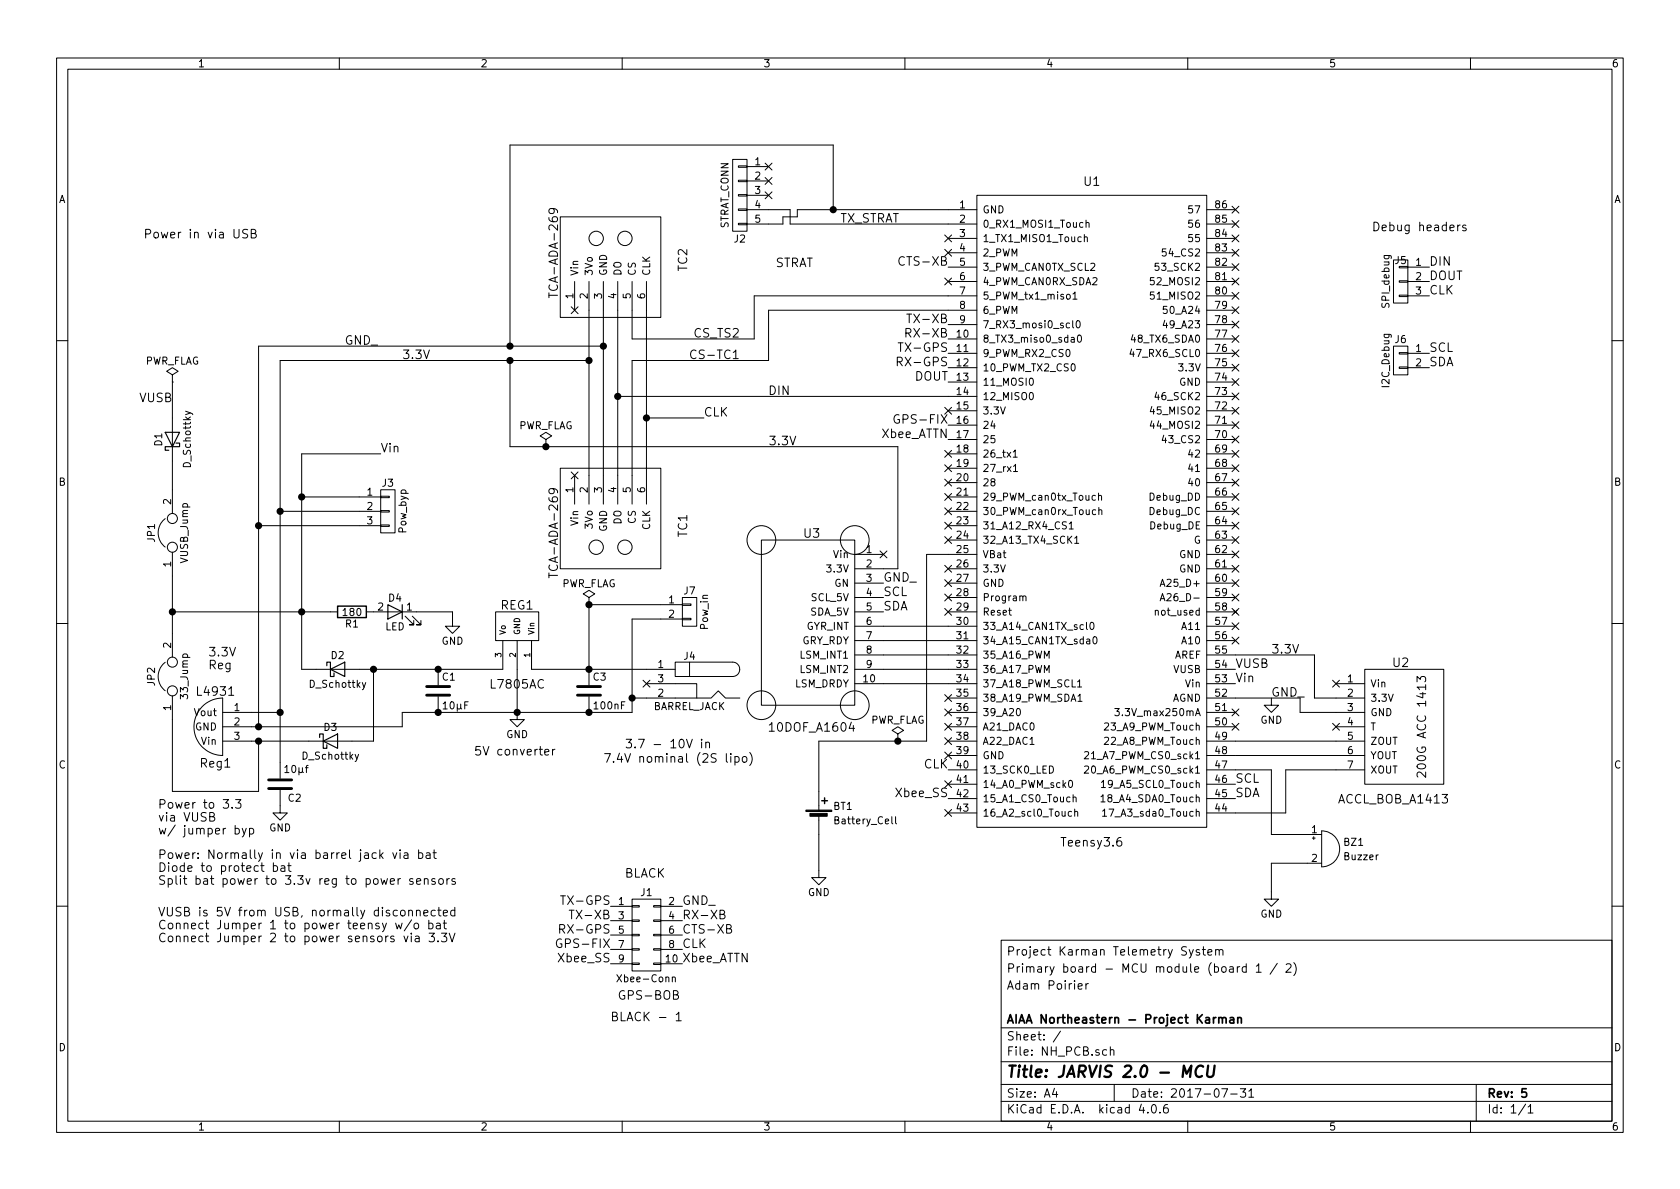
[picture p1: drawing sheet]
EESchema Schematic File Version 2
LIBS:NH_PCB-rescue
LIBS:power
LIBS:device
LIBS:transistors
LIBS:conn
LIBS:linear
LIBS:regul
LIBS:74xx
LIBS:cmos4000
LIBS:adc-dac
LIBS:memory
LIBS:xilinx
LIBS:microcontrollers
LIBS:dsp
LIBS:microchip
LIBS:analog_switches
LIBS:motorola
LIBS:texas
LIBS:intel
LIBS:audio
LIBS:interface
LIBS:digital-audio
LIBS:philips
LIBS:display
LIBS:cypress
LIBS:siliconi
LIBS:opto
LIBS:atmel
LIBS:contrib
LIBS:valves
LIBS:teensy
LIBS:adafruit_BOBs
LIBS:master_custom
LIBS:NH_PCB-cache
EELAYER 25 0
EELAYER END
$Descr A4 11693 8268
encoding utf-8
Sheet 1 1
Title "JARVIS 2.0 - MCU"
Date "2017-07-31"
Rev "5"
Comp "AIAA Northeastern - Project Karman"
Comment1 ""
Comment2 "Adam Poirier"
Comment3 "Primary board - MCU module (board 1 / 2)"
Comment4 "Project Karman Telemetry System "
$EndDescr
$Comp
L BARREL_JACK J4
U 1 1
P 4800 4750
F 0 "J4" H 4800 4945 50  0000 C CNN
F 1 "BARREL_JACK" H 4800 4595 50  0000 C CNN
F 2 "custom_master:BARREL_JACK_W_Header_Holes" H 4800 4750 50  0001 C CNN
F 3 "" H 4800 4750 50  0001 C CNN
	1    4800 4750
	-1   0    0    -1  
$EndComp
$Comp
L CONN_02X05 J1
U 1 1
P 4500 6500
F 0 "J1" H 4500 6800 50  0000 C CNN
F 1 "Xbee-Conn" H 4500 6200 50  0000 C CNN
F 2 "Connectors:IDC_Header_Straight_10pins" H 4500 5300 50  0001 C CNN
F 3 "" H 4500 5300 50  0001 C CNN
	1    4500 6500
	1    0    0    -1  
$EndComp
Text Notes 4250 7100 0    60   ~ 0
BLACK - 1
Text Notes 4300 6950 0    60   ~ 0
GPS-BOB
Text Notes 4350 6100 0    60   ~ 0
BLACK
Text Label 4250 6300 2    60   ~ 0
TX-GPS
Text Label 4750 6300 0    60   ~ 0
GND_
Text Label 4250 6400 2    60   ~ 0
TX-XB
Text Label 4750 6400 0    60   ~ 0
RX-XB
Text Label 4250 6500 2    60   ~ 0
RX-GPS
Text Label 4750 6500 0    60   ~ 0
CTS-XB
$Comp
L ACCL_BOB_A1413 U2
U 1 1
P 9700 5350
F 0 "U2" H 9650 6100 60  0000 C CNN
F 1 "ACCL_BOB_A1413" H 9700 5150 60  0000 C CNN
F 2 "adafruit_BOBs:Accel_BOB_A1413" H 9700 5350 60  0001 C CNN
F 3 "" H 9700 5350 60  0001 C CNN
	1    9700 5350
	-1   0    0    -1  
$EndComp
NoConn ~ 9300 5050
Text Notes 5400 1850 0    60   ~ 0
STRAT
Text Label 5850 1550 0    60   ~ 0
TX_STRAT
Text Label 6600 1850 2    60   ~ 0
CTS-XB
Text Label 5150 2350 2    60   ~ 0
CS_TS2
Text Label 6600 2250 2    60   ~ 0
TX-XB
Text Label 6600 2350 2    60   ~ 0
RX-XB
Text Label 6600 2450 2    60   ~ 0
TX-GPS
Text Label 6600 2550 2    60   ~ 0
RX-GPS
Text Label 5500 2750 2    60   ~ 0
DIN
Text Label 6600 2650 2    60   ~ 0
DOUT
Text Label 6600 5350 2    60   ~ 0
CLK
Text Label 8600 5550 0    60   ~ 0
SDA
Text Label 8600 5450 0    60   ~ 0
SCL
$Comp
L CONN_01X03 J5
U 1 1
P 9750 1950
F 0 "J5" H 9750 2100 50  0000 C CNN
F 1 "SPI_debug" V 9850 1950 50  0000 C CNN
F 2 "Pin_Headers:Pin_Header_Straight_1x03_Pitch2.54mm" H 9750 1950 50  0001 C CNN
F 3 "" H 9750 1950 50  0001 C CNN
	1    9750 1950
	-1   0    0    -1  
$EndComp
$Comp
L CONN_01X02 J6
U 1 1
P 9750 2500
F 0 "J6" H 9750 2650 50  0000 C CNN
F 1 "I2C_Debug" V 9850 2500 50  0000 C CNN
F 2 "Pin_Headers:Pin_Header_Straight_1x02_Pitch2.54mm" H 9750 2500 50  0001 C CNN
F 3 "" H 9750 2500 50  0001 C CNN
	1    9750 2500
	-1   0    0    -1  
$EndComp
Text Notes 9550 1600 0    60   ~ 0
Debug headers
Text Label 9950 1850 0    60   ~ 0
DIN
Text Label 9950 1950 0    60   ~ 0
DOUT
Text Label 9950 2450 0    60   ~ 0
SCL
Text Label 9950 2550 0    60   ~ 0
SDA
Text Notes 4350 5200 0    60   ~ 0
3.7 - 10V in
$Comp
L 10DOF_A1604 U3
U 1 1
P 5700 5000
F 0 "U3" H 5650 6300 60  0000 C CNN
F 1 "10DOF_A1604" H 5650 4950 60  0000 C CNN
F 2 "adafruit_BOBs:10DOF_BOB_ADA16014" H 5700 5000 60  0001 C CNN
F 3 "" H 5700 5000 60  0001 C CNN
	1    5700 5000
	1    0    0    -1  
$EndComp
$Comp
L TCA-ADA-269 TC2
U 1 1
P 4600 1750
F 0 "TC2" H 4550 1600 60  0000 C CNN
F 1 "TCA-ADA-269" H 4600 2500 60  0000 C CNN
F 2 "adafruit_BOBs:TCA_BOB_ADA269" H 4600 1750 60  0001 C CNN
F 3 "" H 4600 1750 60  0001 C CNN
	1    4600 1750
	0    -1   -1   0   
$EndComp
$Comp
L TCA-ADA-269 TC1
U 1 1
P 4600 3700
F 0 "TC1" H 4550 3550 60  0000 C CNN
F 1 "TCA-ADA-269" H 4600 4450 60  0000 C CNN
F 2 "adafruit_BOBs:TCA_BOB_ADA269" H 4600 3700 60  0001 C CNN
F 3 "" H 4600 3700 60  0001 C CNN
	1    4600 3700
	0    -1   1    0   
$EndComp
Text Label 5150 2500 2    60   ~ 0
CS-TC1
Text Label 6150 4150 0    60   ~ 0
SCL
Text Label 6150 4250 0    60   ~ 0
SDA
Text Label 6150 4050 0    60   ~ 0
GND_
Text Label 4900 2900 0    60   ~ 0
CLK
$Comp
L Teensy3.5 U1
U 1 1
P 7600 3550
F 0 "U1" H 7600 5850 60  0000 C CNN
F 1 "Teensy3.6" H 7600 1250 60  0000 C CNN
F 2 "Teensy:Teensy35_36" H 7600 3550 60  0001 C CNN
F 3 "" H 7600 3550 60  0000 C CNN
	1    7600 3550
	1    0    0    -1  
$EndComp
NoConn ~ 6150 3850
NoConn ~ 6600 1650
NoConn ~ 6600 1750
NoConn ~ 4500 4750
NoConn ~ 6600 3750
NoConn ~ 6600 3650
NoConn ~ 6600 3450
NoConn ~ 6600 1950
NoConn ~ 6600 3350
NoConn ~ 6600 3550
NoConn ~ 6600 4150
NoConn ~ 8600 2250
NoConn ~ 8600 3150
NoConn ~ 8600 2550
NoConn ~ 8600 2350
NoConn ~ 8600 2450
NoConn ~ 8600 2950
NoConn ~ 8600 3250
NoConn ~ 8600 2650
NoConn ~ 8600 3050
NoConn ~ 8600 2750
NoConn ~ 8600 2850
NoConn ~ 6600 3950
NoConn ~ 6600 4050
NoConn ~ 8600 2050
NoConn ~ 8600 1750
NoConn ~ 8600 1850
NoConn ~ 8600 1550
NoConn ~ 8600 1650
NoConn ~ 8600 1450
NoConn ~ 8600 1950
NoConn ~ 8600 2150
NoConn ~ 8600 3350
NoConn ~ 8600 3450
NoConn ~ 8600 3550
NoConn ~ 6600 3150
NoConn ~ 6600 5250
NoConn ~ 6600 5050
NoConn ~ 6600 4250
NoConn ~ 6600 5450
NoConn ~ 6600 5150
NoConn ~ 6600 4850
NoConn ~ 6600 4950
NoConn ~ 6600 5650
NoConn ~ 8600 4050
NoConn ~ 8600 4250
NoConn ~ 8600 3850
NoConn ~ 8600 4150
NoConn ~ 8600 4350
NoConn ~ 8600 3750
NoConn ~ 8600 3650
NoConn ~ 8600 3950
NoConn ~ 8600 4450
NoConn ~ 8600 5050
NoConn ~ 8600 4950
NoConn ~ 9300 4750
$Comp
L PWR_FLAG #FLG01
U 1 1
P 4100 4200
F 0 "#FLG01" H 4100 4275 50  0001 C CNN
F 1 "PWR_FLAG" H 4100 4350 50  0000 C CNN
F 2 "" H 4100 4200 50  0001 C CNN
F 3 "" H 4100 4200 50  0001 C CNN
	1    4100 4200
	1    0    0    -1  
$EndComp
Text Label 5350 3100 0    60   ~ 0
3.3V
NoConn ~ 4000 2150
NoConn ~ 4000 3300
Text Label 8850 4550 0    60   ~ 0
3.3V
$Comp
L D_Schottky D2
U 1 1
P 2350 4650
F 0 "D2" H 2350 4750 50  0000 C CNN
F 1 "D_Schottky" H 2350 4550 50  0000 C CNN
F 2 "Diodes_THT:Diode_DO-41_SOD81_Vertical_AnodeUp" H 2350 4650 50  0001 C CNN
F 3 "" H 2350 4650 50  0001 C CNN
	1    2350 4650
	1    0    0    -1  
$EndComp
$Comp
L D_Schottky D1
U 1 1
P 1200 3050
F 0 "D1" H 1200 3150 50  0000 C CNN
F 1 "D_Schottky" H 1200 2950 50  0000 C CNN
F 2 "Diodes_THT:Diode_DO-41_SOD81_Vertical_AnodeUp" H 1200 3050 50  0001 C CNN
F 3 "" H 1200 3050 50  0001 C CNN
	1    1200 3050
	0    -1   -1   0   
$EndComp
$Comp
L Jumper JP1
U 1 1
P 1200 3700
F 0 "JP1" H 1200 3850 50  0000 C CNN
F 1 "VUSB_Jump" H 1200 3620 50  0000 C CNN
F 2 "Pin_Headers:Pin_Header_Straight_1x02_Pitch2.54mm" H 1200 3700 50  0001 C CNN
F 3 "" H 1200 3700 50  0001 C CNN
	1    1200 3700
	0    -1   -1   0   
$EndComp
Text Label 8600 4650 0    60   ~ 0
VUSB
Text Label 8600 4750 0    60   ~ 0
Vin
Wire Wire Line
	9300 5150 8600 5150
Wire Wire Line
	9300 5250 8600 5250
Wire Wire Line
	9050 4850 9050 4950
Wire Wire Line
	9050 4950 9300 4950
Wire Wire Line
	9300 5350 8950 5350
Wire Wire Line
	8950 5350 8950 5650
Wire Wire Line
	8950 5650 8600 5650
Wire Wire Line
	4200 2150 4200 3300
Wire Wire Line
	4300 2150 4300 3300
Wire Wire Line
	4500 2150 4500 3300
Connection ~ 4200 2400
Wire Wire Line
	6600 2750 4300 2750
Connection ~ 4300 2750
Wire Wire Line
	4400 2500 5350 2500
Wire Wire Line
	5350 2500 5350 2150
Wire Wire Line
	5350 2150 6600 2150
Wire Wire Line
	4400 2350 5250 2350
Wire Wire Line
	5250 2350 5250 2050
Wire Wire Line
	5250 2050 6600 2050
Wire Wire Line
	4500 2900 4900 2900
Connection ~ 4500 2900
Wire Wire Line
	4400 2350 4400 2150
Wire Wire Line
	4400 2500 4400 3300
Wire Wire Line
	6150 4450 6600 4450
Wire Wire Line
	6150 4350 6600 4350
Wire Wire Line
	6600 4550 6150 4550
Wire Wire Line
	6150 4650 6600 4650
Wire Wire Line
	6600 4750 6150 4750
Wire Wire Line
	8600 4850 9050 4850
Wire Wire Line
	5500 1550 6600 1550
Wire Wire Line
	9150 4550 9150 4850
Wire Wire Line
	9150 4850 9300 4850
Wire Wire Line
	1800 2400 4200 2400
Wire Wire Line
	4100 2150 4100 3300
Wire Wire Line
	6250 3950 6150 3950
Wire Wire Line
	3550 3100 6250 3100
Wire Wire Line
	9150 4550 8600 4550
Text Label 1200 2800 2    60   ~ 0
VUSB
Text Notes 1000 1650 0    60   ~ 0
Power in via USB
Text Notes 4200 5300 0    60   ~ 0
7.4V nominal (2S lipo)
$Comp
L L4931 Reg1
U 1 1
P 1650 5400
F 0 "Reg1" H 1800 5500 60  0000 C CNN
F 1 "L4931" H 1800 6000 60  0000 C CNN
F 2 "TO_SOT_Packages_THT:TO-92_Inline_Wide" H 1650 5400 60  0001 C CNN
F 3 "https://cdn-shop.adafruit.com/product-files/2166/2166datasheet.pdf" H 1650 5400 60  0001 C CNN
	1    1650 5400
	-1   0    0    -1  
$EndComp
Wire Wire Line
	6250 3100 6250 3950
$Comp
L CONN_01X03 J3
U 1 1
P 2700 3550
F 0 "J3" H 2700 3750 50  0000 C CNN
F 1 "Pow_byp" V 2800 3550 50  0000 C CNN
F 2 "Pin_Headers:Pin_Header_Straight_1x03" H 2700 3550 50  0001 C CNN
F 3 "" H 2700 3550 50  0001 C CNN
	1    2700 3550
	1    0    0    -1  
$EndComp
$Comp
L C C2
U 1 1
P 1950 5450
F 0 "C2" H 1800 5550 50  0000 L CNN
F 1 "10µf" H 1750 5350 50  0000 L CNN
F 2 "Capacitors_THT:C_Rect_L4.6mm_W2.0mm_P2.50mm_MKS02_FKP02" H 1988 5300 50  0001 C CNN
F 3 "" H 1950 5450 50  0001 C CNN
	1    1950 5450
	-1   0    0    1   
$EndComp
$Comp
L GND #PWR02
U 1 1
P 1950 5600
F 0 "#PWR02" H 1950 5350 50  0001 C CNN
F 1 "GND" H 1950 5450 50  0000 C CNN
F 2 "" H 1950 5600 50  0001 C CNN
F 3 "" H 1950 5600 50  0001 C CNN
	1    1950 5600
	1    0    0    -1  
$EndComp
Wire Wire Line
	1950 2500 4100 2500
Connection ~ 4100 2500
NoConn ~ 6600 2850
Text Label 8850 4850 0    60   ~ 0
GND_
$Comp
L Jumper JP2
U 1 1
P 1200 4700
F 0 "JP2" H 1200 4850 50  0000 C CNN
F 1 "33_Jump" H 1200 4620 50  0000 C CNN
F 2 "Pin_Headers:Pin_Header_Straight_1x02_Pitch2.54mm" H 1200 4700 50  0001 C CNN
F 3 "" H 1200 4700 50  0001 C CNN
	1    1200 4700
	0    -1   -1   0   
$EndComp
Wire Wire Line
	2500 4650 3500 4650
Wire Wire Line
	2600 4650 2600 5150
Connection ~ 2600 4650
Wire Wire Line
	1750 5050 2800 5050
$Comp
L LED D4
U 1 1
P 2750 4250
F 0 "D4" H 2750 4350 50  0000 C CNN
F 1 "LED" H 2750 4150 50  0000 C CNN
F 2 "LEDs:LED-3MM" H 2750 4250 50  0001 C CNN
F 3 "" H 2750 4250 50  0001 C CNN
	1    2750 4250
	-1   0    0    -1  
$EndComp
$Comp
L R R1
U 1 1
P 2450 4250
F 0 "R1" V 2530 4250 50  0000 C CNN
F 1 "180" V 2450 4250 50  0000 C CNN
F 2 "Resistors_THT:R_Axial_DIN0207_L6.3mm_D2.5mm_P10.16mm_Horizontal" V 2380 4250 50  0001 C CNN
F 3 "" H 2450 4250 50  0001 C CNN
	1    2450 4250
	0    1    1    0   
$EndComp
Connection ~ 3050 4650
$Comp
L GND #PWR03
U 1 1
P 3150 4300
F 0 "#PWR03" H 3150 4050 50  0001 C CNN
F 1 "GND" H 3150 4150 50  0000 C CNN
F 2 "" H 3150 4300 50  0001 C CNN
F 3 "" H 3150 4300 50  0001 C CNN
	1    3150 4300
	1    0    0    -1  
$EndComp
$Comp
L GND #PWR04
U 1 1
P 3600 4950
F 0 "#PWR04" H 3600 4700 50  0001 C CNN
F 1 "GND" H 3600 4800 50  0000 C CNN
F 2 "" H 3600 4950 50  0001 C CNN
F 3 "" H 3600 4950 50  0001 C CNN
	1    3600 4950
	1    0    0    -1  
$EndComp
Wire Wire Line
	1950 4950 1750 4950
Wire Wire Line
	1950 2500 1950 5300
Text Notes 1450 4650 0    60   ~ 0
3.3V\nReg
Connection ~ 1950 4950
Wire Wire Line
	2100 4650 2200 4650
Wire Wire Line
	2100 3150 2100 4650
Connection ~ 1800 5050
Wire Wire Line
	1800 2400 1800 5050
Wire Wire Line
	1200 2650 1200 2900
Wire Wire Line
	1200 3200 1200 3400
Wire Wire Line
	1200 4000 1200 4400
Text Notes 1100 5800 0    60   ~ 0
Power to 3.3\nvia VUSB\nw/ jumper byp
Wire Wire Line
	1950 3550 2500 3550
Wire Wire Line
	1800 3650 2500 3650
Wire Wire Line
	2100 3450 2500 3450
Wire Wire Line
	1200 4250 2300 4250
Connection ~ 2100 4250
Wire Wire Line
	1200 5000 1200 5500
Wire Wire Line
	1200 5500 1800 5500
Wire Wire Line
	1800 5500 1800 5150
Connection ~ 1800 5150
Connection ~ 1200 4250
$Comp
L D_Schottky D3
U 1 1
P 2300 5150
F 0 "D3" H 2300 5250 50  0000 C CNN
F 1 "D_Schottky" H 2300 5050 50  0000 C CNN
F 2 "Diodes_THT:Diode_DO-41_SOD81_Vertical_AnodeUp" H 2300 5150 50  0001 C CNN
F 3 "" H 2300 5150 50  0001 C CNN
	1    2300 5150
	1    0    0    -1  
$EndComp
Wire Wire Line
	1750 5150 2150 5150
Wire Wire Line
	2600 5150 2450 5150
Wire Wire Line
	2100 3150 2650 3150
Connection ~ 2100 3450
Text Label 2650 3150 0    60   ~ 0
Vin
Connection ~ 1950 3550
Connection ~ 1800 3650
Text Label 2400 2400 0    60   ~ 0
GND_
Text Label 2800 2500 0    60   ~ 0
3.3V
Wire Wire Line
	3550 3100 3550 2500
Connection ~ 3550 2500
$Comp
L CONN_01X05 J2
U 1 1
P 5150 1350
F 0 "J2" H 5150 1050 50  0000 C CNN
F 1 "STRAT_CONN" V 5250 1350 50  0000 C CNN
F 2 "Connectors_JST:JST_SH_SM05B-SRSS-TB_05x1.00mm_Angled" H 5150 1350 50  0001 C CNN
F 3 "" H 5150 1350 50  0001 C CNN
	1    5150 1350
	-1   0    0    -1  
$EndComp
Wire Wire Line
	3550 1000 3550 2400
Connection ~ 3550 2400
Wire Wire Line
	5550 1450 6600 1450
Wire Wire Line
	3550 1000 5800 1000
Wire Wire Line
	5800 1000 5800 1450
Connection ~ 5800 1450
Text Notes 1100 6150 0    60   ~ 0
Power: Normally in via barrel jack via bat\nDiode to protect bat\nSplit bat power to 3.3v reg to power sensors\n
Text Notes 1100 6550 0    60   ~ 0
VUSB is 5V from USB, normally disconnected\nConnect Jumper 1 to power teensy w/o bat\nConnect Jumper 2 to power sensors via 3.3V
$Comp
L PWR_FLAG #FLG05
U 1 1
P 3800 3100
F 0 "#FLG05" H 3800 3175 50  0001 C CNN
F 1 "PWR_FLAG" H 3800 3250 50  0000 C CNN
F 2 "" H 3800 3100 50  0001 C CNN
F 3 "" H 3800 3100 50  0001 C CNN
	1    3800 3100
	1    0    0    -1  
$EndComp
Connection ~ 3800 3100
$Comp
L PWR_FLAG #FLG06
U 1 1
P 1200 2650
F 0 "#FLG06" H 1200 2725 50  0001 C CNN
F 1 "PWR_FLAG" H 1200 2800 50  0000 C CNN
F 2 "" H 1200 2650 50  0001 C CNN
F 3 "" H 1200 2650 50  0001 C CNN
	1    1200 2650
	1    0    0    -1  
$EndComp
$Comp
L GND #PWR07
U 1 1
P 8850 4850
F 0 "#PWR07" H 8850 4600 50  0001 C CNN
F 1 "GND" H 8850 4700 50  0000 C CNN
F 2 "" H 8850 4850 50  0001 C CNN
F 3 "" H 8850 4850 50  0001 C CNN
	1    8850 4850
	1    0    0    -1  
$EndComp
Wire Wire Line
	3700 4650 4500 4650
Wire Wire Line
	4400 4950 2800 4950
Wire Wire Line
	4400 4300 4400 4950
Wire Wire Line
	4400 4850 4500 4850
Connection ~ 3600 4950
Wire Wire Line
	2800 4950 2800 5050
$Comp
L C C3
U 1 1
P 4100 4800
F 0 "C3" H 4125 4900 50  0000 L CNN
F 1 "100nF" H 4125 4700 50  0000 L CNN
F 2 "Capacitors_THT:C_Rect_L4.6mm_W2.0mm_P2.50mm_MKS02_FKP02" H 4138 4650 50  0001 C CNN
F 3 "" H 4100 4800 50  0001 C CNN
	1    4100 4800
	1    0    0    -1  
$EndComp
$Comp
L C C1
U 1 1
P 3050 4800
F 0 "C1" H 3075 4900 50  0000 L CNN
F 1 "10µF" H 3075 4700 50  0000 L CNN
F 2 "Capacitors_THT:C_Rect_L4.6mm_W2.0mm_P2.50mm_MKS02_FKP02" H 3088 4650 50  0001 C CNN
F 3 "" H 3050 4800 50  0001 C CNN
	1    3050 4800
	1    0    0    -1  
$EndComp
Text Notes 3300 5250 0    60   ~ 0
5V converter
Wire Wire Line
	2900 4250 3150 4250
Wire Wire Line
	3150 4250 3150 4300
Connection ~ 3050 4950
Connection ~ 4100 4950
Text Label 4250 6600 2    60   ~ 0
GPS-FIX
Text Label 4750 6600 0    60   ~ 0
CLK
Text Label 4250 6700 2    60   ~ 0
Xbee_SS
Text Label 4750 6700 0    60   ~ 0
Xbee_ATTN
Text Label 6600 2950 2    60   ~ 0
GPS-FIX
Text Label 6600 3050 2    60   ~ 0
Xbee_ATTN
Text Label 6600 5550 2    60   ~ 0
Xbee_SS
$Comp
L L7805AC REG1
U 1 1
P 3600 4500
F 0 "REG1" H 3600 4800 60  0000 C CNN
F 1 "L7805AC" H 3600 4250 60  0000 C CNN
F 2 "TO_SOT_Packages_THT:TO-220_Vertical" H 3700 4500 60  0001 C CNN
F 3 "" H 3700 4500 60  0001 C CNN
	1    3600 4500
	-1   0    0    -1  
$EndComp
Wire Wire Line
	3600 4650 3600 4950
Connection ~ 4100 4650
Text Label 9950 2050 0    60   ~ 0
CLK
Wire Wire Line
	5500 1550 5500 1450
Wire Wire Line
	5500 1450 5350 1450
Wire Wire Line
	5550 1450 5550 1500
Wire Wire Line
	5550 1500 5450 1500
Wire Wire Line
	5450 1500 5450 1550
Wire Wire Line
	5450 1550 5350 1550
NoConn ~ 5350 1350
NoConn ~ 5350 1250
NoConn ~ 5350 1150
$Comp
L Battery_Cell BT1
U 1 1
P 5700 5700
F 0 "BT1" H 5800 5800 50  0000 L CNN
F 1 "Battery_Cell" H 5800 5700 50  0000 L CNN
F 2 "custom_master:CR1220_Conn_TH_MPD" V 5700 5760 50  0001 C CNN
F 3 "" V 5700 5760 50  0001 C CNN
	1    5700 5700
	1    0    0    -1  
$EndComp
$Comp
L GND #PWR08
U 1 1
P 5700 6050
F 0 "#PWR08" H 5700 5800 50  0001 C CNN
F 1 "GND" H 5700 5900 50  0000 C CNN
F 2 "" H 5700 6050 50  0001 C CNN
F 3 "" H 5700 6050 50  0001 C CNN
	1    5700 6050
	1    0    0    -1  
$EndComp
Wire Wire Line
	5700 6050 5700 5800
Wire Wire Line
	5700 5500 5700 5150
Wire Wire Line
	5700 5150 6450 5150
Wire Wire Line
	6450 5150 6450 3850
Wire Wire Line
	6450 3850 6600 3850
NoConn ~ 6600 3250
$Comp
L PWR_FLAG #FLG09
U 1 1
P 6250 5150
F 0 "#FLG09" H 6250 5225 50  0001 C CNN
F 1 "PWR_FLAG" H 6250 5300 50  0000 C CNN
F 2 "" H 6250 5150 50  0001 C CNN
F 3 "" H 6250 5150 50  0001 C CNN
	1    6250 5150
	1    0    0    -1  
$EndComp
Connection ~ 6250 5150
$Comp
L Buzzer BZ1
U 1 1
P 9200 5900
F 0 "BZ1" H 9350 5950 50  0000 L CNN
F 1 "Buzzer" H 9350 5850 50  0000 L CNN
F 2 "adafruit_BOBs:Buzzer_A1536" V 9175 6000 50  0001 C CNN
F 3 "" V 9175 6000 50  0001 C CNN
	1    9200 5900
	1    0    0    -1  
$EndComp
$Comp
L GND #PWR010
U 1 1
P 8850 6200
F 0 "#PWR010" H 8850 5950 50  0001 C CNN
F 1 "GND" H 8850 6050 50  0000 C CNN
F 2 "" H 8850 6200 50  0001 C CNN
F 3 "" H 8850 6200 50  0001 C CNN
	1    8850 6200
	1    0    0    -1  
$EndComp
Wire Wire Line
	8600 5350 8850 5350
Wire Wire Line
	8850 5350 8850 5800
Wire Wire Line
	8850 5800 9100 5800
Wire Wire Line
	9100 6000 8850 6000
Wire Wire Line
	8850 6000 8850 6200
$Comp
L CONN_01X02 J7
U 1 1
P 4800 4250
F 0 "J7" H 4800 4400 50  0000 C CNN
F 1 "Pow_in" V 4900 4250 50  0000 C CNN
F 2 "Pin_Headers:Pin_Header_Straight_1x02" H 4800 4250 50  0001 C CNN
F 3 "" H 4800 4250 50  0001 C CNN
	1    4800 4250
	1    0    0    -1  
$EndComp
Wire Wire Line
	4600 4200 4100 4200
Wire Wire Line
	4100 4200 4100 4650
Connection ~ 4100 4200
Wire Wire Line
	4600 4300 4400 4300
Connection ~ 4400 4850
$EndSCHEMATC
